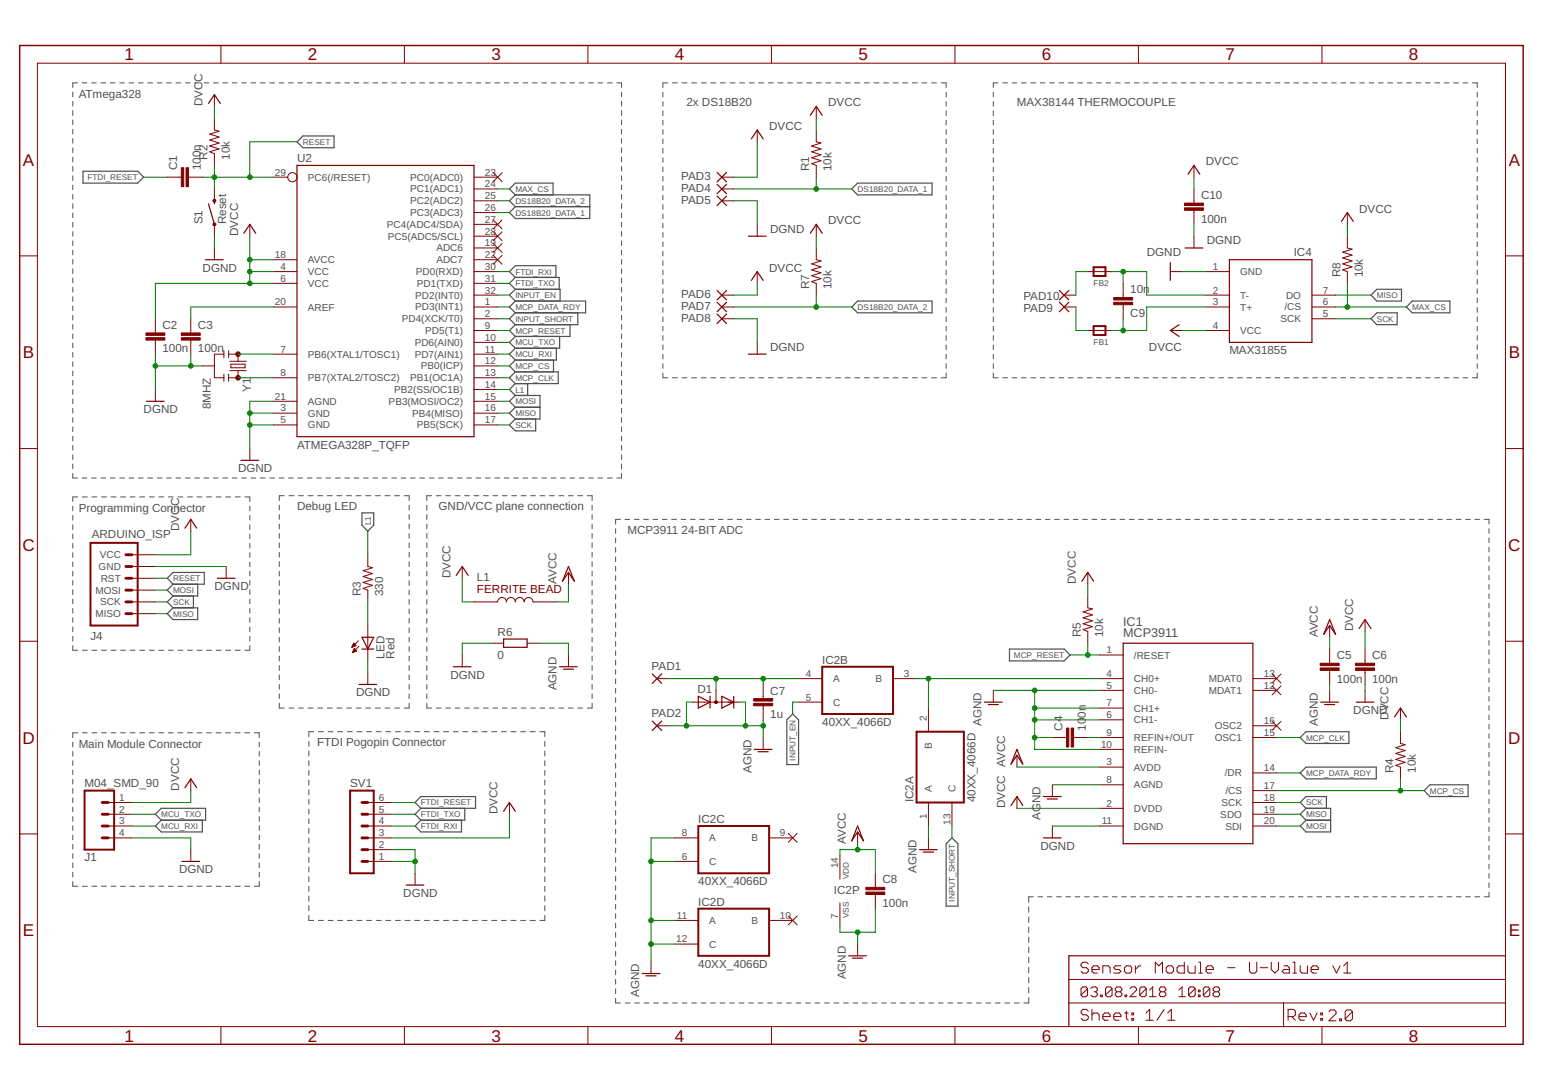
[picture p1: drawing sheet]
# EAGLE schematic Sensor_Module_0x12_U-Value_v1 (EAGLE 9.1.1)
FRAME1 (FRAME-A4L): CNAME: Communication Module; CREVISION: 2.0

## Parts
C1  100n  C  [C0805]
C2  100n  C  [C0805]
C3  100n  C  [C0805]
C4  100n  C  [C0805]
C5  100n  C  [C0805]
C6  100n  C  [C0805]
C7  1u  C  [C0805]
C8  100n  C  [C0805]
C9  10n  C  [C0805]
C10  100n  C  [C0805]
D1  LEDXLAMP_BAV99  [LEDXLAMP_SOT23]
FB1  MICROBUILDER_FERRITE_0805MP  [MICROBUILDER__0805MP]
FB2  MICROBUILDER_FERRITE_0805MP  [MICROBUILDER__0805MP]
IC1  MCP3911  HEATFLOW_MCP3911A0-E/SS  [HEATFLOW_SSOP20]
IC2  40XX_4066D  [40XX_SO14]
IC4  MAX31855  ADAFRUIT_MAX31855  [ADAFRUIT_SO08]
J1  M04_SMD_90  [M04_SMD_90]
J4  ARDUINO_ISP  [M-2X3]
L1  HEATFLOW2_74279220601  [HEATFLOW2_0805]
LED  Red  LEDSML0805  [SML0805]
PAD1  WIREPADSMD1,27-254  [SMD1,27-2,54]
PAD2  WIREPADSMD1,27-254  [SMD1,27-2,54]
PAD3  WIREPADSMD1,27-254  [SMD1,27-2,54]
PAD4  WIREPADSMD1,27-254  [SMD1,27-2,54]
PAD5  WIREPADSMD1,27-254  [SMD1,27-2,54]
PAD6  WIREPADSMD1,27-254  [SMD1,27-2,54]
PAD7  WIREPADSMD1,27-254  [SMD1,27-2,54]
PAD8  WIREPADSMD1,27-254  [SMD1,27-2,54]
PAD9  WIREPADSMD1,27-254  [SMD1,27-2,54]
PAD10  WIREPADSMD1,27-254  [SMD1,27-2,54]
R1  10k  RESISTOR0805-RES  [0805]
R2  10k  RESISTOR0805-RES  [0805]
R3  330  RESISTOR0805-RES  [0805]
R4  10k  RESISTOR0805-RES  [0805]
R5  10k  RESISTOR0805-RES  [0805]
R6  0  RESISTOR_R-EU_M0805  [RESISTOR_M0805]
R7  10k  RESISTOR0805-RES  [0805]
R8  10k  RESISTOR0805-RES  [0805]
S1  Reset  PUSHBUTTON  [M-PUSHBUTTON-SMD]
SV1  MA06-1  [MA06-1]
U2  ATMEGA328P_TQFP  [TQFP32-08]
Y1  8MHZ  RESONATOR8MHZ  [RESONATOR-SMD]

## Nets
AGND: C4.1 C5.2 C7.2 C8.2 D1.1(A) D1.2(C) IC1.5(CH0-) IC1.6(CH1-) IC1.7(CH1+) IC1.8(AGND) IC1.10(REFIN-) IC2.1(A:A) IC2.6(C:C) IC2.7(P:VSS) IC2.8(C:A) IC2.11(D:A) IC2.12(D:C) PAD2.1(P) R6.2
AVCC: C5.1 C8.1 IC1.3(AVDD) IC2.14(P:VDD) L1.2
DGND [GND]: C2.2 C3.2 C6.2 C10.2 IC1.11(DGND) IC4.1(GND) J1.4 J4.P$5(GND) LED.C PAD5.1(P) PAD8.1(P) R6.1 S1.1(LEFT) S1.2(LEFT) SV1.1 SV1.2 U2.3(GND) U2.5(GND) U2.21(AGND) Y1.2
DS18B20_DATA_1: PAD4.1(P) R1.1 U2.26(PC3(ADC3))
DS18B20_DATA_2: PAD7.1(P) R7.1 U2.25(PC2(ADC2))
DVCC [Vsupply]: C2.1 C6.1 C10.1 IC1.2(DVDD) IC4.4(VCC) J1.1 J4.P$6(VCC) L1.1 PAD3.1(P) PAD6.1(P) R1.2 R2.2 R4.2 R5.2 R7.2 R8.2 SV1.3 U2.4(VCC) U2.6(VCC) U2.18(AVCC)
FTDI_RESET: C1.1 SV1.6
FTDI_RXI: SV1.4 U2.30(PD0(RXD))
FTDI_TXO: SV1.5 U2.31(PD1(TXD))
INPUT_EN: IC2.5(B:C) U2.32(PD2(INT0))
INPUT_SHORT: IC2.13(A:C) U2.2(PD4(XCK/T0))
L1: R3.2 U2.14(PB2(SS/OC1B))
MAX_CS: IC4.6(/CS) R8.1 U2.24(PC1(ADC1))
MCP_CLK: IC1.15(OSC1) U2.13(PB1(OC1A))
MCP_CS: IC1.17(/CS) R4.1 U2.12(PB0(ICP))
MCP_DATA_RDY: IC1.14(/DR) U2.1(PD3(INT1))
MCP_RESET: IC1.1(/RESET) R5.1 U2.9(PD5(T1))
MCU_RXI: J1.3 U2.11(PD7(AIN1))
MCU_TXO: J1.2 U2.10(PD6(AIN0))
MISO: IC1.19(SDO) IC4.7(DO) J4.P$1(MISO) U2.16(PB4(MISO))
MOSI: IC1.20(SDI) J4.P$3(MOSI) U2.15(PB3(MOSI/OC2))
N$1: U2.8(PB7(XTAL2/TOSC2)) Y1.3
N$2: U2.7(PB6(XTAL1/TOSC1)) Y1.1
N$3: FB1.1 PAD9.1(P)
N$4: C4.2 IC1.9(REFIN+/OUT)
N$5: IC1.4(CH0+) IC2.2(A:B) IC2.3(B:B)
N$6: C7.1 D1.3(AC) IC2.4(B:A) PAD1.1(P)
N$7: FB2.1 PAD10.1(P)
N$8: C9.2 FB2.2 IC4.2(T-)
N$9: C9.1 FB1.2 IC4.3(T+)
N$15: C3.1 U2.20(AREF)
N$30: LED.A R3.1
RESET: C1.2 J4.P$4(RST) R2.1 S1.3(RIGHT) S1.4(RIGHT) U2.29(PC6(/RESET))
SCK: IC1.18(SCK) IC4.5(SCK) J4.P$2(SCK) U2.17(PB5(SCK))
Unconnected: IC1.12(MDAT1) IC1.13(MDAT0) IC1.16(OSC2) IC2.9(C:B) IC2.10(D:B) U2.19(ADC6) U2.22(ADC7) U2.23(PC0(ADC0)) U2.27(PC4(ADC4/SDA)) U2.28(PC5(ADC5/SCL))

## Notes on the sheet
- ATmega328
- 2x DS18B20 | MAX38144 THERMOCOUPLE
- Programming Connector | Debug LED | GND/VCC plane connection
- MCP3911 24-BIT ADC
- Main Module Connector | FTDI Pogopin Connector
- Sensor Module - U-Value v1
- 2.0

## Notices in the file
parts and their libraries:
SparkFun-Aesthetics: Licensing: Creative Commons ShareAlike 4.0 International - https://creativecommons.org/licenses/by-sa/4.0
